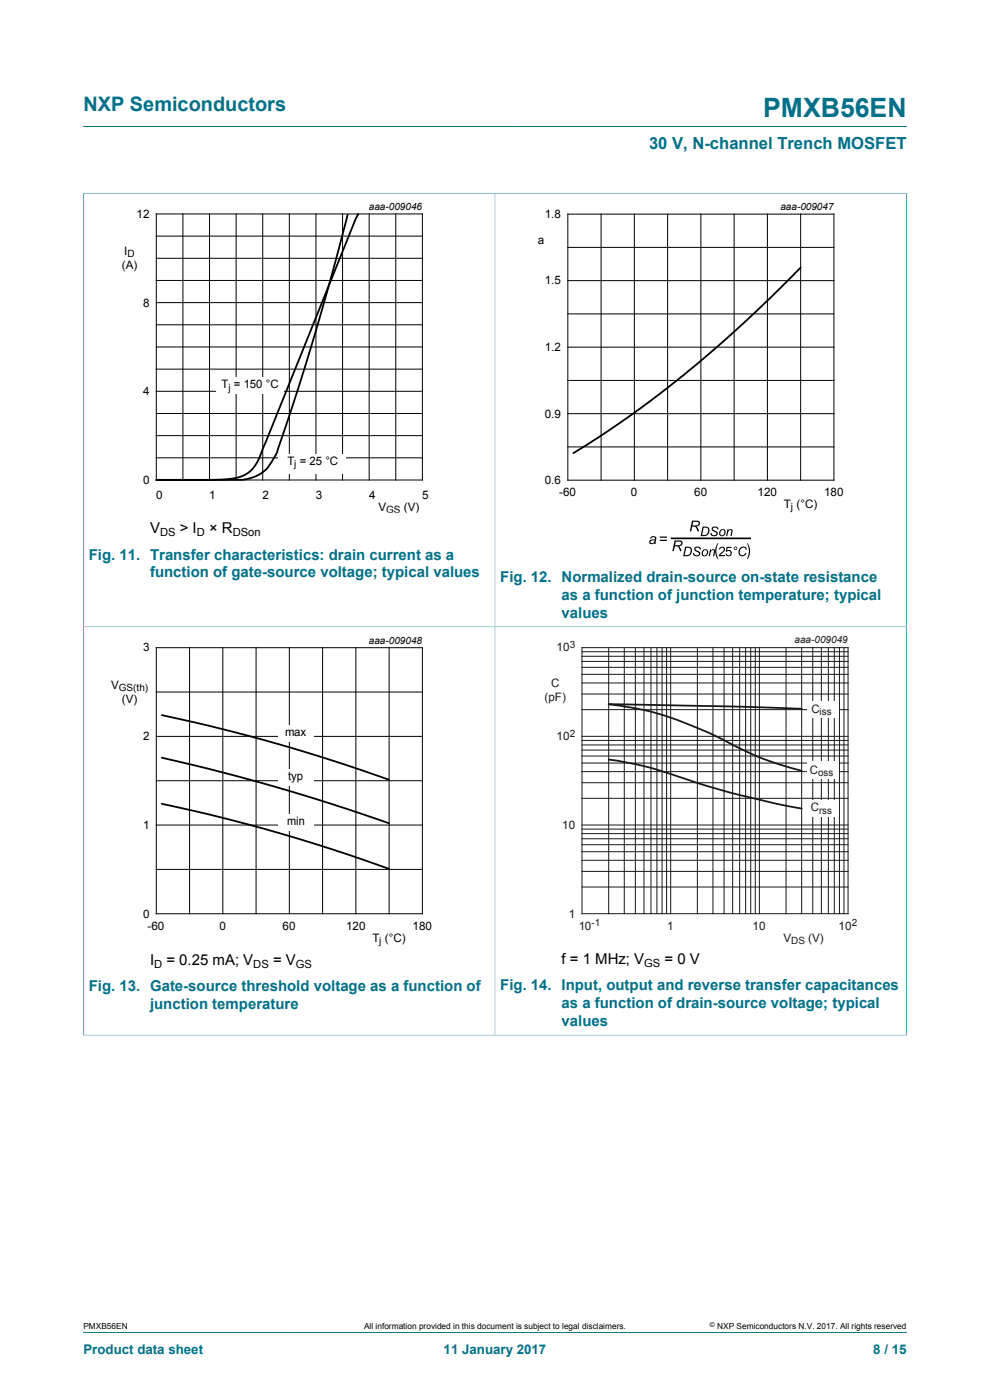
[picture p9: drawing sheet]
<svg xmlns="http://www.w3.org/2000/svg" width="210mm" height="297mm" viewBox="0 0 210 297" stroke-linecap="round" stroke-linejoin="round" font-family="sans-serif">
<path d="M17.7 26.8h174.6M17.7 40.9v92.1h87.3v-92h-87.4M17.7 282.6h174.6" fill="none" stroke="#007088" stroke-width=".21"/>
<g fill="none" stroke="#000" stroke-width=".21">
<path d="M33.2 45.4h56.4v56.4h-56.4zM33.2 54.8h56.4M33.2 50.1h56.4M33.2 59.5h56.4M38.8 45.4v56.4M44.4 45.4v56.4M50.1 45.4v56.4M55.7 45.4v56.4M61.4 45.4v56.4M67 45.4v56.4M72.7 45.4v56.4M78.3 45.4v56.4"/>
<path d="M84 45.4v56.4M33.2 64.2h56.4M33.2 73.6h56.4M33.2 68.9h56.4M33.2 78.3h56.4M33.2 83h56.4M33.2 92.4h56.4M33.2 87.7h56.4M33.2 97.1h56.4"/>
</g>
<path d="M102.3 42.6h-81.8v66.3h81.8" fill="none" stroke="#fefefe" stroke-width=".21"/>
<path d="M73.7 45.6l-3.3 12.8-3.1 10.7-3.7 12.2-3.5 10.7a23 23 0 0 1-3.3 7.1 9.5 9.5 0 0 1-8 2.7h-15.6M76 45.4l-.7 1.4-19.2 47.5a17.1 17.1 0 0 1-2.5 5.1 8.7 8.7 0 0 1-6.5 2.3l-13.9 .1" fill="none" stroke="#000" stroke-width=".38"/>
<g fill="#fefefe">
<path d="M59.1 96.3h14.4v4.2h-14.4z"/>
<path d="M45.8 80h14.3v3.5h-14.3z"/>
</g>
<path d="M192.3 40.9v92.1h-174.6v86.7M192.4 41h-87.4v178.6h-87.4" fill="none" stroke="#007088" stroke-width=".21"/>
<path d="M189.6 42.6h-81.8v66.3h81.8M102.3 134.6h-81.8v66.3h81.8" fill="none" stroke="#fefefe" stroke-width=".21"/>
<g fill="none" stroke="#000" stroke-width=".21">
<path d="M120.4 45.4h56.5v56.5h-56.5zM120.4 59.5h56.5M120.4 52.5h56.5M127.5 45.4v56.5M134.6 45.4v56.5M141.6 45.4v56.5M148.7 45.4v56.5M155.7 45.4v56.5M162.8 45.4v56.5M169.8 45.4v56.5M120.4 73.6h56.5M120.4 66.6h56.5"/>
<path d="M120.4 94.8h56.5M120.4 87.8h56.5M120.4 80.7h56.5M33.2 137.4h56.4v56.4h-56.4zM40.2 137.4v56.4M47.3 137.4v56.4M54.3 137.4v56.4M61.4 137.4v56.4M68.4 137.4v56.4M75.5 137.4v56.4M82.5 137.4v56.4M33.2 146.8h56.4"/>
<path d="M33.2 156.2h56.4M33.2 165.6h56.4M33.2 175h56.4M33.2 184.4h56.4"/>
</g>
<path d="M169.8 56.8l-6.8 6.8-5.4 5.1-6.8 6-5.9 4.9-6.8 5.4-5.2 3.7-5.6 3.9-5.7 3.5M34.3 151.7l11.5 2.6 12.5 3.3 12.5 3.8 11.7 4M34.3 160.7l12.2 3 12.5 3.4 11.8 3.6 11.7 4M34.3 170.5l11.5 2.6 12.5 3.4 12.5 3.8 11.7 4" fill="none" stroke="#000" stroke-width=".38"/>
<g fill="#000">
<path d="M147.3 116.2a.76 .76 0 0 1 .8-.3 .76 .76 0 0 1 .6 .6h-.3a.47 .47 0 0 0-.5-.3 .47 .47 0 0 0-.4 .4l.2 .1a.84 .84 0 0 1 .8 1 .83 .83 0 0 1-.9 .3 .83 .83 0 0 1-.6-.7h.3a.48 .48 0 0 0 .5 .5 .48 .48 0 0 0 .4-.5 1 1 0 0 1-.9-1zM150.6 116.5h.2v.3a.47 .47 0 0 1 .6-.3 .47 .47 0 0 1 .3 .6l-.2 .9h-.3l.2-1.2a.52 .52 0 0 0-.7 .5l-.1 .7h-.3zM151 111.9a.76 .76 0 0 1 .8-.2 .76 .76 0 0 1 .6 .6l-.3-.1a.47 .47 0 0 0-.5-.3 .47 .47 0 0 0-.4 .4l.2 .2a.84 .84 0 0 1 .8 .9 .83 .83 0 0 1-.9 .4 .83 .83 0 0 1-.6-.7h.3a.48 .48 0 0 0 .5 .4 .48 .48 0 0 0 .4-.5 1 1 0 0 1-.9-1zM152.2 115.3h.2l-.2 .5a3.6 3.6 0 0 0 .2 2.8h-.2a3.1 3.1 0 0 1 0-3.3zM154.3 112.3h.2v.2a.47 .47 0 0 1 .6-.3 .47 .47 0 0 1 .3 .6l-.2 .9h-.3l.2-1.2a.52 .52 0 0 0-.7 .6l-.1 .6h-.3zM157 116.3a.82 .82 0 0 1 .8-.4 .82 .82 0 0 1 .6 .7h-.2a.7 .7 0 0 0-.9-.3 .7 .7 0 0 0-.4 .9 .59 .59 0 0 0 .5 .6 .59 .59 0 0 0 .7-.5h.3a.91 .91 0 0 1-1.4 .6 .91 .91 0 0 1-.2-1.4zM158.4 115.3h.2a3.1 3.1 0 0 1 0 3.3h-.2a3.6 3.6 0 0 0 0-3.3z"/>
<path d="M138.1 113.9a.64 .64 0 0 1 .7-.1 .64 .64 0 0 1 .4 .7l-.1 .9h-.3v-.2a.57 .57 0 0 1-.8 .3 .57 .57 0 0 1-.2-.8 .57 .57 0 0 1 .7-.3h.4v-.2a.42 .42 0 0 0-.4-.3 .42 .42 0 0 0-.4 .4l-.2-.1zM138.1 114.8l-.1 .1a.4 .4 0 0 0 .3 .4 .4 .4 0 0 0 .5-.3l.1-.4z"/>
<path d="M140 113.8h1.5v.3h-1.5zM140 114.5h1.5v.3h-1.5z"/>
<path d="M143.1 114.7a1.9 1.9 0 0 1 1.5 .1 .69 .69 0 0 1 .1 .8 .69 .69 0 0 1-.7 .3l.6 1h-.3l-.2-.4a.71 .71 0 0 0-1-.6l-.2 1h-.3zM143.3 114.9l-.1 .8h.4a.54 .54 0 0 0 .7-.1 .54 .54 0 0 0 .1-.6z"/>
<path d="M145.3 116h.6a1.01 1.01 0 0 1 .9 1 1.01 1.01 0 0 1-.8 1h-1.1zM145.6 116.2l-.4 1.6a.93 .93 0 0 0 1.2-.4 .93 .93 0 0 0-.2-1.2z"/>
<path d="M146.8 110.5a1.9 1.9 0 0 1 1.5 .1 .69 .69 0 0 1 .1 .8 .69 .69 0 0 1-.7 .3l.6 1h-.3l-.2-.4a.71 .71 0 0 0-1-.6l-.2 1h-.3zM147 110.7l-.1 .8h.4a.54 .54 0 0 0 .7-.1 .54 .54 0 0 0 .1-.6z"/>
<path d="M149 111.7h.6a1.01 1.01 0 0 1 .9 1 1.01 1.01 0 0 1-.8 1h-1.1zM149.3 111.9l-.4 1.6a.93 .93 0 0 0 1.2-.4 .93 .93 0 0 0-.2-1.1z"/>
<path d="M149.1 116.7a.73 .73 0 0 1 1.1 .4 .73 .73 0 0 1-.8 .9h-.2a.76 .76 0 0 1-.1-1.3zM149.3 116.9a.49 .49 0 0 0-.3 .6 .49 .49 0 0 0 .7 .2l.1-.1a.46 .46 0 0 0 .2-.7 .46 .46 0 0 0-.7 0z"/>
<path d="M152.8 112.5a.73 .73 0 0 1 1.1 .4 .73 .73 0 0 1-.8 .9l-.2-.1a.76 .76 0 0 1-.1-1.2zM153 112.6a.49 .49 0 0 0-.3 .6 .49 .49 0 0 0 .7 .3l.1-.2a.46 .46 0 0 0 .2-.6 .46 .46 0 0 0-.7-.1z"/>
<path d="M152.7 116.1a.65 .65 0 0 1 1 .1 .65 .65 0 0 1-.3 1l-.6 .6h1v.2h-1.3l.3-.6a.98 .98 0 0 0 .6-1.1l-.5-.1-.1 .4h-.3zM154.1 116h1v.2h-.8l-.1 .6a.67 .67 0 0 1 1 .3 .67 .67 0 0 1-.5 .9 .67 .67 0 0 1-.8-.5l.3-.1 .1 .3a.46 .46 0 0 0 .6-.1 .46 .46 0 0 0-.1-.6 .46 .46 0 0 0-.6 .1l-.3-.1z"/>
<path d="M155.6 116.3a.4 .4 0 0 1 .8 0 .4 .4 0 0 1-.8 0zM155.8 116.3a.23 .23 0 0 0 .4 0 .23 .23 0 0 0-.4 0z"/>
</g>
<path d="M142.5 114.2h16.6" fill="none" stroke="#000" stroke-width=".35"/>
<g fill="#fefefe">
<path d="M59 153.9h7.5v3.5h-7.5z"/>
<path d="M59 163.2h7.5v3.5h-7.5z"/>
<path d="M59 172.7h7.5v3.5h-7.5z"/>
</g>
<path d="M192.4 219.6h-87.4v-86.6h87.3v86.7" fill="none" stroke="#007088" stroke-width=".21"/>
<g fill="none" stroke="#191819" stroke-width=".21">
<path d="M123.5 137.4h56.4v56.4h-56.4zM123.5 139.2h56.4M123.5 138.3h56.4M129.1 137.4v56.4M132.4 137.4v56.4M134.8 137.4v56.4M136.6 137.4v56.4M138.1 137.4v56.4M139.3 137.4v56.4M140.4 137.4v56.4M141.4 137.4v56.4M142.3 137.4v56.4"/>
<path d="M147.9 137.4v56.4M151.2 137.4v56.4M153.6 137.4v56.4M155.4 137.4v56.4M156.9 137.4v56.4M158.2 137.4v56.4M159.2 137.4v56.4M160.2 137.4v56.4M161.1 137.4v56.4M166.7 137.4v56.4M170.1 137.4v56.4M172.4 137.4v56.4"/>
<path d="M174.2 137.4v56.4M175.7 137.4v56.4M177 137.4v56.4M178.1 137.4v56.4M179 137.4v56.4M123.5 159.1h56.4M123.5 158h56.4M123.5 157.1h56.4M123.5 156.2h56.4M123.5 150.5h56.4M123.5 147.2h56.4M123.5 144.9h56.4"/>
<path d="M123.5 143.1h56.4M123.5 141.6h56.4M123.5 140.3h56.4M123.5 179.2h56.4M123.5 177.9h56.4M123.5 176.8h56.4M123.5 175.9h56.4M123.5 175h56.4M123.5 169.4h56.4M123.5 166.1h56.4M123.5 163.7h56.4M123.5 161.9h56.4"/>
<path d="M123.5 160.4h56.4M123.5 188.2h56.4M123.5 184.9h56.4M123.5 182.5h56.4M123.5 180.7h56.4"/>
</g>
<path d="M129.1 149.4l27.4 .5 13.6 .5M129.1 149.4a70.3 70.3 0 0 1 25.6 8.2l7.1 3.3 3.1 1.1 5.2 1.5M129.1 161.1a90.8 90.8 0 0 1 19.5 5.2l8.3 2.4 7.8 1.8 5.4 1" fill="none" stroke="#191819" stroke-width=".38"/>
<g fill="#fefefe">
<path d="M171.2 148.8h6.7v3.5h-6.7z"/>
<path d="M171.2 161.6h6.7v3.7h-6.7z"/>
<path d="M171.2 169.8h6.7v3.5h-6.7z"/>
</g>
<text font-size="5.6" fill="#007088" x="161.9" y="24.8">PMXB56EN</text>
<text font-size="4.2" fill="#007088" x="17.7" y="23.6">NXP Semiconductors</text>
<text font-size="3.5" fill="#007088" x="137.7" y="31.7">30 V, N-channel Trench MOSFET</text>
<g font-size="3.2">
<text x="31.8" y="113.1">V</text>
<text x="38.1" y="113.1">&gt; I</text>
<text x="44.3" y="113.1">× R</text>
<text x="31.8" y="204.7">I</text>
<text x="35.3" y="204.7">= 0.25 mA; V</text>
<text x="57.9" y="204.7">= V</text>
<text x="119.1" y="204.5">f = 1 MHz; V</text>
<text x="141" y="204.5">= 0 V</text>
</g>
<g font-size="3.2" fill="#007088">
<text x="18.8" y="118.7">Fig. 11. Transfer characteristics: drain current as a</text>
<text x="31.8" y="122.5">function of gate-source voltage; typical values</text>
<text x="106.1" y="123.5">Fig. 12. Normalized drain-source on-state resistance</text>
<text x="119.1" y="127.3">as a function of junction temperature; typical</text>
<text x="119.1" y="131.1">values</text>
<text x="18.8" y="210.3">Fig. 13. Gate-source threshold voltage as a function of</text>
<text x="31.8" y="214.1">junction temperature</text>
<text x="106.1" y="210.1">Fig. 14. Input, output and reverse transfer capacitances</text>
<text x="119.1" y="213.9">as a function of drain-source voltage; typical</text>
<text x="119.1" y="217.7">values</text>
</g>
<g font-size="2.8" fill="#007088">
<text x="17.7" y="287.2">Product data sheet</text>
<text x="94.1" y="287.2">11 January 2017</text>
<text x="185.2" y="287.2">8 / 15</text>
</g>
<g font-size="2.5">
<text x="29" y="46.2">12</text>
<text x="115.6" y="46.2">1.8</text>
<text x="114.1" y="51.8">a</text>
<text x="25.9" y="57.1">(A)</text>
<text x="26.4" y="54.1">I</text>
<text x="30.4" y="65">8</text>
<text x="115.6" y="60.3">1.5</text>
<text x="115.6" y="74.5">1.2</text>
<text x="30.4" y="83.8">4</text>
<text x="47" y="82.4">T = 150</text>
<text x="56.4" y="82.4">°C</text>
<text x="115.6" y="88.6">0.9</text>
<text x="61" y="98.6">T = 25 °C</text>
<text x="30.4" y="102.6">0</text>
<text x="33.1" y="105.8">0</text>
<text x="44.4" y="105.8">1</text>
<text x="55.7" y="105.8">2</text>
<text x="67" y="105.8">3</text>
<text x="78.3" y="105.8">4</text>
<text x="89.5" y="105.8">5</text>
<text x="115.6" y="102.7">0.6</text>
<text x="118.6" y="105.2">-60</text>
<text x="133.8" y="105.2">0</text>
<text x="147.2" y="105.2">60</text>
<text x="160.7" y="105.2">120</text>
<text x="166.3" y="107.8">T (°C)</text>
<text x="174.8" y="105.2">180</text>
<text x="80.3" y="108.3">V</text>
<text x="85.7" y="108.3">(V)</text>
<text x="30.4" y="138.2">3</text>
<text x="23.6" y="146.1">V</text>
<text x="25.9" y="149.1">(V)</text>
<text x="30.4" y="157.1">2</text>
<text x="60.5" y="156.2">max</text>
<text x="61.1" y="165.6">t</text>
<text x="61.8" y="165.6">yp</text>
<text x="30.4" y="175.9">1</text>
<text x="60.9" y="175.1">min</text>
<text x="30.4" y="194.7">0</text>
<text x="31.3" y="197.2">-60</text>
<text x="46.6" y="197.2">0</text>
<text x="60" y="197.2">60</text>
<text x="73.4" y="197.2">120</text>
<text x="87.5" y="197.2">180</text>
<text x="79" y="199.7">T (°C)</text>
</g>
<g font-size="2.5" fill="#191819">
<text x="118.1" y="138.2">10</text>
<text x="115.5" y="148.7">(pF)</text>
<text x="116.9" y="145.8">C</text>
<text x="172.2" y="151.2">C</text>
<text x="118.1" y="157">10</text>
<text x="171.8" y="164.1">C</text>
<text x="172" y="172.1">C</text>
<text x="119.3" y="175.9">10</text>
<text x="120.7" y="194.7">1</text>
<text x="122.8" y="197.2">10</text>
<text x="141.5" y="197.2">1</text>
<text x="159.6" y="197.2">10</text>
<text x="177.9" y="197.2">10</text>
<text x="166.2" y="199.7">V</text>
<text x="171.4" y="199.7">(V)</text>
</g>
<g font-size="2.4">
<text x="33.9" y="113.7">DS</text>
<text x="41.7" y="113.7">D</text>
<text x="49.4" y="113.7">DSon</text>
<text x="32.7" y="205.4">D</text>
<text x="53.7" y="205.4">DS</text>
<text x="62.8" y="205.4">GS</text>
<text x="136.7" y="205.2">GS</text>
</g>
<g font-size="2.1">
<text x="78.2" y="44.5">aaa-009046</text>
<text x="165.5" y="44.6">aaa-009047</text>
<text x="27.1" y="54.6">D</text>
<text x="48.5" y="82.9">j</text>
<text x="62.4" y="99.1">j</text>
<text x="81.9" y="108.8">GS</text>
<text x="167.8" y="108.3">j</text>
<text x="78.2" y="136.6">aaa-009048</text>
<text x="25.2" y="146.7">GS(th)</text>
<text x="80.5" y="200.2">j</text>
</g>
<g font-size="2.1" fill="#191819">
<text x="120.8" y="137.4">3</text>
<text x="168.5" y="136.5">aaa-009049</text>
<text x="173.9" y="151.7">i</text>
<text x="174.3" y="151.7">ss</text>
<text x="120.8" y="156.3">2</text>
<text x="173.5" y="164.6">o</text>
<text x="174.7" y="164.6">ss</text>
<text x="173.7" y="172.6">rss</text>
<text x="125.5" y="196.4">-1</text>
<text x="180.7" y="196.4">2</text>
<text x="167.8" y="200.2">DS</text>
</g>
<g font-size="1.8">
<text x="17.7" y="282">PMXB56EN</text>
<text x="77.2" y="282">All information provided in this document is subject to legal disclaimers.</text>
<text x="152.1" y="282">NXP Semiconductors N.V. 2017. All rights reserved</text>
</g>
<text font-size="1.4" x="150.6" y="281.6">©</text>
</svg>
